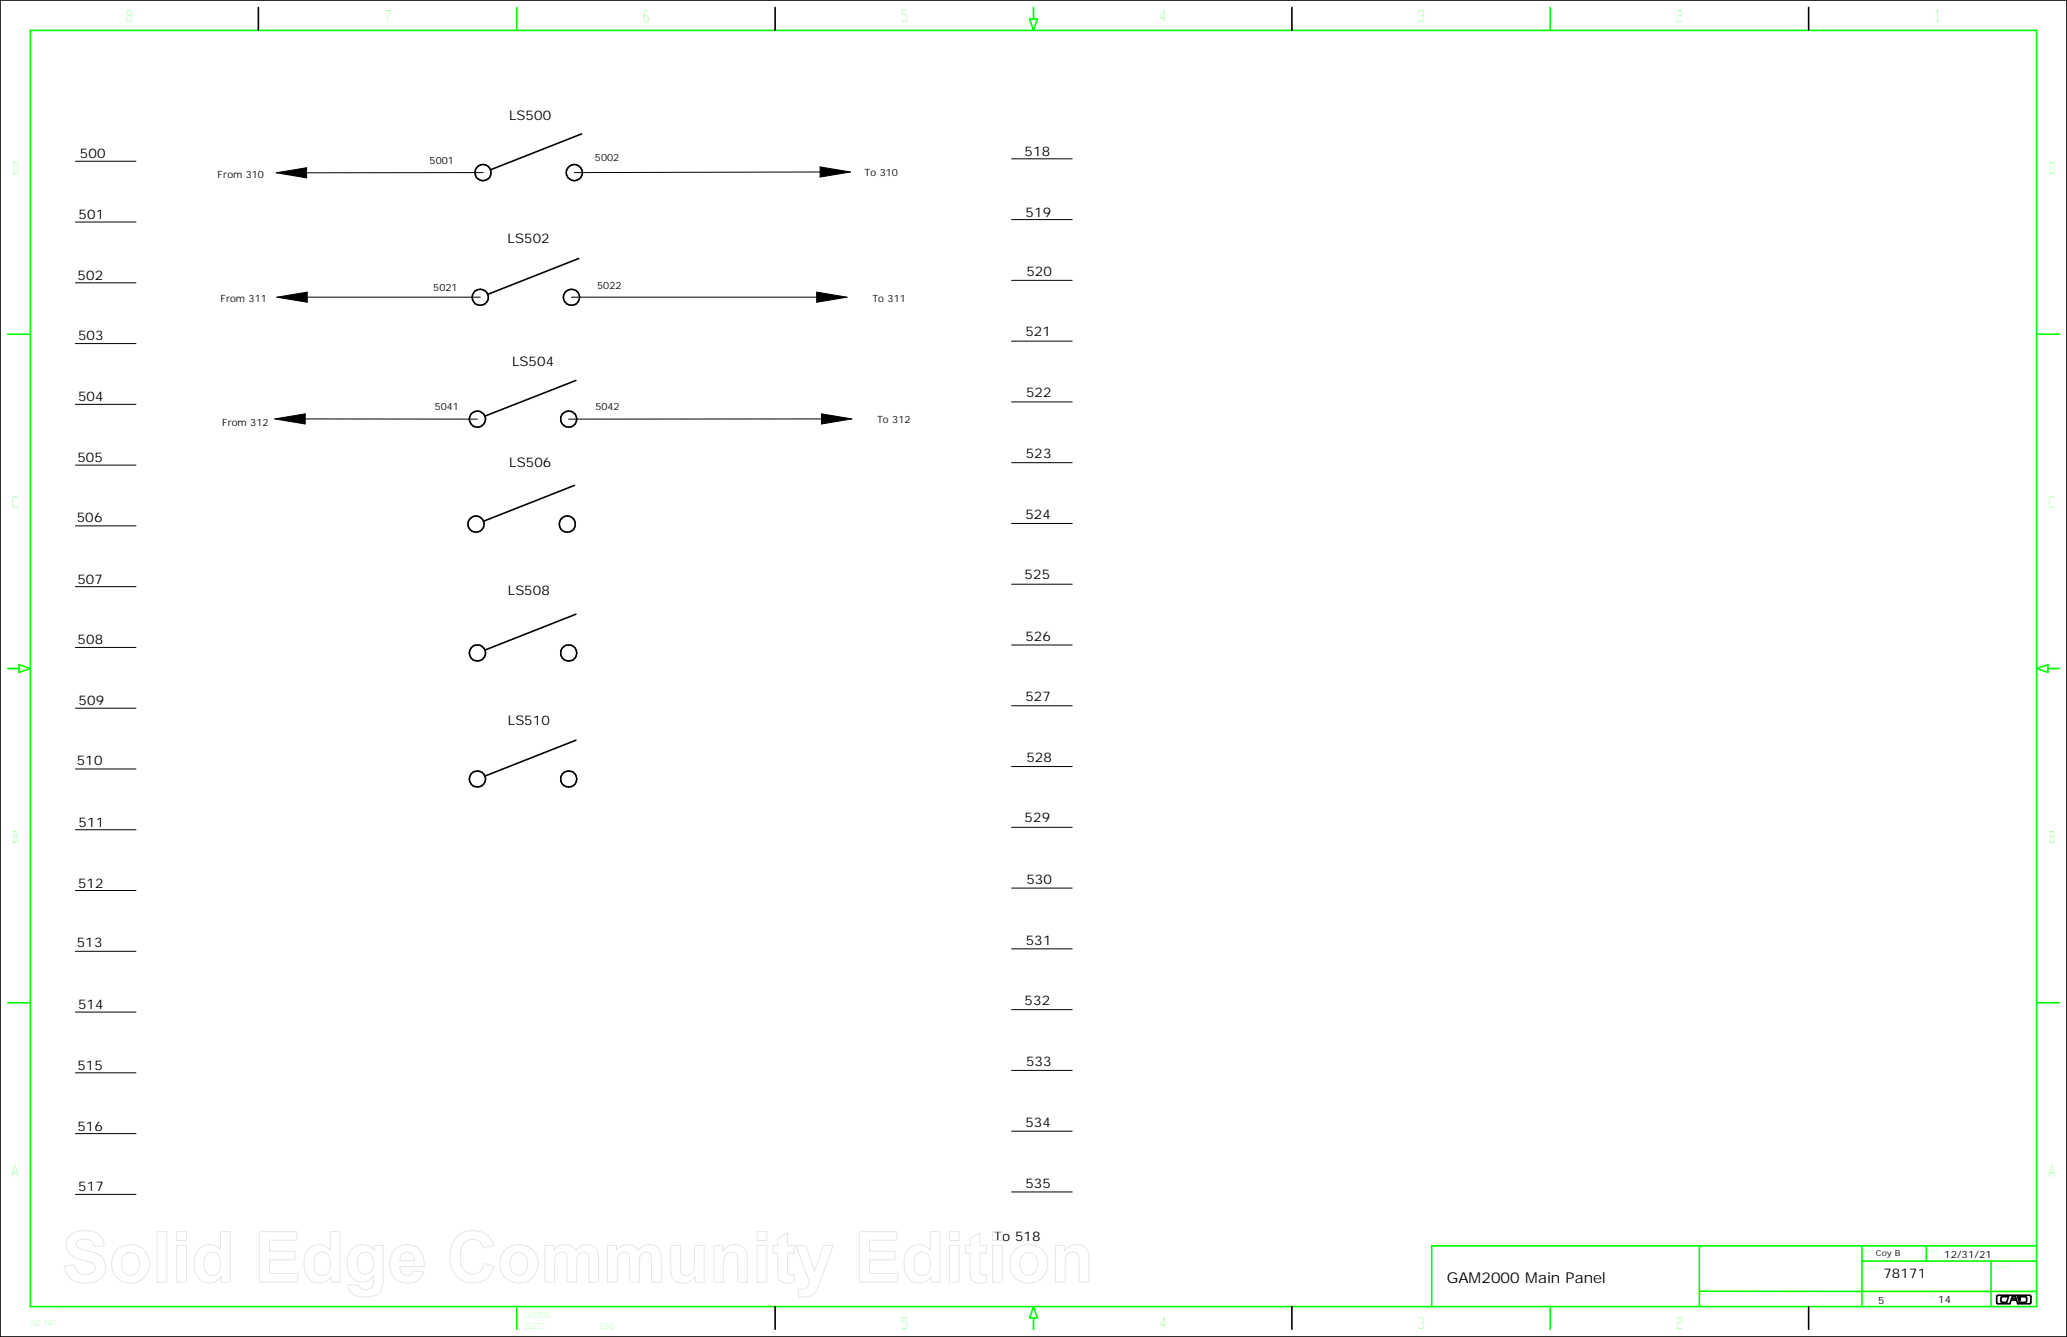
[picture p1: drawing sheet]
<svg xmlns="http://www.w3.org/2000/svg" width="432mm" height="279mm" viewBox="0 0 432 279" stroke-linecap="round" stroke-linejoin="round" font-family="sans-serif">
<g fill="none" stroke="#000" stroke-width=".21">
<path d="M15.7 33.7h12.7M57.7 36.1l6.4-1v2.1zM100.9 36.1h-36.8M171.3 34.9l6.4 1-6.4 1.1zM171.3 35.9l-51.3 .2M211.3 33.2h12.7M15.7 46.4h12.7M15.7 59.1h12.7M211.3 45.9h12.7M211.3 58.6h12.7M15.7 71.8h12.7M57.8 62.1l6.4-1.1v2.2z"/>
<path d="M64.2 62.1h36.1M119.4 62.1h51.2M170.6 61l6.4 1.1-6.4 1.1zM211.3 71.3h12.7M15.7 84.5h12.7M15.7 97.2h12.7M57.4 87.5l6.4-1v2.1zM63.8 87.5l35.9 .1M171.6 86.5l6.4 1-6.4 1.1zM171.6 87.5l-52.8 .1M211.3 84h12.7M211.3 96.7h12.7"/>
<path d="M15.7 109.9h12.7M211.3 109.4h12.7M15.7 135.3h12.7M15.7 122.6h12.7M211.3 134.8h12.7M211.3 122.1h12.7M15.7 148h12.7M211.3 147.5h12.7M15.7 160.7h12.7M15.7 173.4h12.7M211.3 160.2h12.7M211.3 172.9h12.7"/>
<path d="M15.7 186.1h12.7M15.7 198.8h12.7M211.3 185.6h12.7M211.3 198.3h12.7M15.7 211.5h12.7M211.3 211h12.7M15.7 236.9h12.7M15.7 224.2h12.7M211.3 236.4h12.7M211.3 223.7h12.7M15.7 249.6h12.7M211.3 249.1h12.7"/>
</g>
<g fill="none" stroke="#0f0" stroke-width=".34">
<path d="M6.4 6.3h419v266.7h-419.1zM108 1.6v4.7M215.1 4h1.6l-.8 2.4zM215.9 1.6v2.4M323.9 1.6v4.7M1.6 69.8h4.8M425.5 69.8h4.7M1.6 139.7h2.4M4 138.9l2.4 .8-2.4 .8zM425.5 139.7l2.3-.8v1.6zM427.8 139.7h2.4M1.6 209.5h4.8"/>
<path d="M425.5 209.5h4.7M108 273v4.8M215.9 275.4v2.4M215.9 273.1l.8 2.3h-1.6zM323.9 273v4.8M355 260.3v12.7M355 269.8l70.4 .1M389 263.5h36.4M389 260.3v12.7M402.4 260.3v3.2M415.9 263.5v9.5M425.4 260.3h-126.3v12.8"/>
</g>
<g fill="none" stroke="#000" stroke-width=".34">
<path d="M0 0h431.8v279.4h-431.8zM54 1.6v4.7M161.9 1.6v4.7M269.9 1.6v4.7M377.8 1.6v4.7M121.5 28l-19 7.5M120.9 54l-19 7.5M120.3 79.5l-19 7.5M120 101.4l-19 7.5M120.3 128.4l-19 7.4M120.3 154.7l-19 7.5M161.9 273v4.8"/>
<path d="M269.9 273v4.8M377.8 273v4.8M417.2 270.8l2.2-.1-.1 .3-1.2 .1-.1 .8 .3 .3h.9l.5-1.5h1.7l.5 1.5h1.2l.3-.3-.1-.8-1.3-.1v.7l-.3-1h2.3l.3 .3v1.2l-.3 .3h-2.5l-.2-.8h-1.2l-.2 .8h-2.5l-.3-.3zM420.4 271h.6l.2 .4h-1z"/>
<circle cx="100.9" cy="36.1" r="1.68"/>
<circle cx="120" cy="36.1" r="1.68"/>
<circle cx="100.3" cy="62.1" r="1.7"/>
<circle cx="119.4" cy="62.1" r="1.68"/>
<circle cx="99.7" cy="87.6" r="1.69"/>
<circle cx="118.8" cy="87.6" r="1.68"/>
<circle cx="99.5" cy="109.5" r="1.68"/>
<circle cx="118.5" cy="109.5" r="1.68"/>
<circle cx="99.7" cy="136.4" r="1.69"/>
<circle cx="118.8" cy="136.4" r="1.68"/>
<circle cx="99.7" cy="162.8" r="1.69"/>
<circle cx="118.8" cy="162.8" r="1.68"/>
</g>
<path d="M57.7 36.1l6.4-1v2.1zM171.3 34.9l6.4 1-6.4 1.1zM57.8 62.1l6.4-1.1v2.2zM170.6 61l6.4 1.1-6.4 1.1zM57.4 87.5l6.4-1v2.1zM171.6 86.5l6.4 1-6.4 1.1z" fill="#000"/>
<g fill="none" stroke="#e6e6e6" stroke-width=".21">
<path d="M14.7 258.1a5.4 5.4 0 0 1 6-.1 3.3 3.3 0 0 1 1.1 2.4l-2.2 .1a1.64 1.64 0 0 0-1.9-1.5h-.9a.93 .93 0 0 0-.9 .9 .93 .93 0 0 0 .8 1l.9 .3a7.2 7.2 0 0 1 3.8 1.7 3.3 3.3 0 0 1 .3 3.4 3.3 3.3 0 0 1-2.9 1.8 4.5 4.5 0 0 1-4.9-2l-.4-1.6 2-.2a2.38 2.38 0 0 0 1.9 2 2.38 2.38 0 0 0 2.5-1.1 1.27 1.27 0 0 0-1.2-1.5 10.7 10.7 0 0 1-3.9-1.4 2.8 2.8 0 0 1-.1-4.2zM32.8 257.4h2v10.5h-2zM36.9 257.4h2v1.8h-2zM54.2 257.4h7.8v1.8h-5.7v2.3h5.3v1.8h-5.3v2.8h5.9v1.8h-8zM95.3 258.6a4.7 4.7 0 0 1 7.5 .7l.3 1-2.1 .5a2.42 2.42 0 0 0-2.6-1.8 2.42 2.42 0 0 0-2.1 2.4 5 5 0 0 0 .9 4.3 2.42 2.42 0 0 0 4-1.7l2 .7a4.6 4.6 0 0 1-4.2 3.4 4.6 4.6 0 0 1-4.6-2.9 7 7 0 0 1 .9-6.6zM158.2 257.4h2v1.8h-2zM162.5 258.8l2-1.2v2.7h1.4v1.6h-1.4v3.5a.72 .72 0 0 0 .1 .9 .72 .72 0 0 0 .9 0l.4-.1 .1 1.6a2.51 2.51 0 0 1-3.3-.6l-.2-.8v-4.5h-1v-1.6h1zM179.5 257.4h7.9v1.8h-5.7v2.3h5.3v1.8h-5.3v2.8h5.9v1.8h-8.1zM198.3 257.4h2.1v1.8h-2.1zM202.6 258.8l2.1-1.2v2.7h1.4v1.6h-1.4v3.5a.72 .72 0 0 0 .1 .9 .72 .72 0 0 0 .9 0l.3-.1 .2 1.6a2.51 2.51 0 0 1-3.3-.6l-.2-.8-.1-4.5h-.9v-1.6h.9zM207.3 257.4h2.1v1.8h-2.1zM24.5 261a4 4 0 0 1 6 .7 4 4 0 0 1-1.2 5.8 4 4 0 0 1-5.7-1.6 4.5 4.5 0 0 1 .9-4.9z"/>
<path d="M25.9 262.3a1.9 1.9 0 0 1 2.3-.3 1.9 1.9 0 0 1 .9 2.1 1.91 1.91 0 0 1-.9 2.1 1.91 1.91 0 0 1-2.3-.3 3.3 3.3 0 0 1 0-3.6zM36.9 260.3h2v7.6h-2zM41.4 261.1a3.1 3.1 0 0 1 4.7 .1v-3.8h2v10.5h-1.9v-1.1a3 3 0 0 1-3.3 1.2 3 3 0 0 1-2.2-2.7 5.1 5.1 0 0 1 .7-4.2zM43.1 262.2a1.73 1.73 0 0 1 2-.4 1.73 1.73 0 0 1 1 1.9 2.43 2.43 0 0 1-1.4 2.8 1.82 1.82 0 0 1-2.1-2.1l.1-1.3zM64.4 261.1a3.1 3.1 0 0 1 4.6 .1v-3.8h2v10.5h-1.8v-1.1a3 3 0 0 1-3.4 1.2 3 3 0 0 1-2.2-2.7 5.1 5.1 0 0 1 .8-4.2zM66 262.2a1.73 1.73 0 0 1 2.1-.4 1.73 1.73 0 0 1 .9 1.9 2.43 2.43 0 0 1-1.3 2.8 1.82 1.82 0 0 1-2.1-2.1v-1.3zM73.4 261.1a3 3 0 0 1 4.7 .2v-1h2v6.8a3.6 3.6 0 0 1-1.4 3.5 5.9 5.9 0 0 1-5.1-.2l-.7-1-.1-1 2.3 .3a1.13 1.13 0 0 0 1.6 .8 1.34 1.34 0 0 0 1.3-1.7v-1.2a3 3 0 0 1-3.5 1.1 3 3 0 0 1-2-3.1v-1.2l.2-1zM75.1 262.2a1.73 1.73 0 0 1 1.9-.4 1.73 1.73 0 0 1 1 1.7 2.09 2.09 0 0 1-2.1 2.7 2.03 2.03 0 0 1-1.3-2.3l.1-1.1zM82.4 261.2a3.6 3.6 0 0 1 4.1-.8 3.6 3.6 0 0 1 2.1 3.5v.8h-5.1a1.54 1.54 0 0 0 1.1 1.8 1.54 1.54 0 0 0 1.9-1l2 .4a3.7 3.7 0 0 1-3.5 2.3 3.7 3.7 0 0 1-3.4-2.6 5.2 5.2 0 0 1 .8-4.4zM84 262.1a1.56 1.56 0 0 1 1.8-.3 1.56 1.56 0 0 1 .9 1.6h-3.2l.1-.7zM105.7 261a4 4 0 0 1 5.9 .7 4 4 0 0 1-1.1 5.8 4 4 0 0 1-5.7-1.6 4.5 4.5 0 0 1 .9-4.9zM107.1 262.3a1.9 1.9 0 0 1 2.2-.3 1.9 1.9 0 0 1 1 2.1 1.91 1.91 0 0 1-1 2.1 1.91 1.91 0 0 1-2.2-.3 3.3 3.3 0 0 1 0-3.6z"/>
<path d="M113.8 260.3h1.9v1a2.7 2.7 0 0 1 4.5 0 2.6 2.6 0 0 1 3.1-1.1 2.6 2.6 0 0 1 1.8 2.8v4.9h-2.1v-4.9a1.23 1.23 0 0 0-1.2-1.4 1.23 1.23 0 0 0-1.2 1.4l-.1 4.9h-2.1v-4.2a1.82 1.82 0 0 0-.6-2 1.59 1.59 0 0 0-1.9 2v4.2h-2.1zM126.9 260.3h1.9v1a2.7 2.7 0 0 1 4.5 0 2.6 2.6 0 0 1 3.1-1.1 2.6 2.6 0 0 1 1.7 2.8v4.9h-2v-4.9a1.23 1.23 0 0 0-1.2-1.4 1.23 1.23 0 0 0-1.3 1.4v4.9h-2.1v-4.2a1.82 1.82 0 0 0-.6-2 1.59 1.59 0 0 0-1.9 2l-.1 4.2h-2zM140.1 260.3h2.1v4.1a1.79 1.79 0 0 0 .7 2.1 1.65 1.65 0 0 0 2.1-1.9l.1-4.3h2v7.6h-1.9v-1.1a2.88 2.88 0 0 1-4.8 0l-.3-1.2zM149.1 260.3h1.9v1.1a2.88 2.88 0 0 1 4.9 .1l.2 1.2v5.2h-2v-3.9a2.08 2.08 0 0 0-.8-2.3 1.63 1.63 0 0 0-2.1 1.9v4.3h-2.1zM158.2 260.3h2v7.6h-2zM166.2 260.3h2.2l1.8 5.4 1.8-5.4h2.1l-3.2 8.7a2.98 2.98 0 0 1-4 1.9l-.1-1.6a1.65 1.65 0 0 0 2.3-1.3zM189.7 261.1a3.1 3.1 0 0 1 4.7 .1v-3.8h2v10.5h-1.9v-1.1a3 3 0 0 1-3.3 1.2 3 3 0 0 1-2.3-2.7 5.1 5.1 0 0 1 .8-4.2zM191.4 262.2a1.73 1.73 0 0 1 2-.4 1.73 1.73 0 0 1 1 1.9 2.43 2.43 0 0 1-1.4 2.8 1.82 1.82 0 0 1-2.1-2.1l.1-1.3zM198.3 260.3h2.1v7.6h-2.1zM207.3 260.3h2.1v7.6h-2.1zM212.2 261a4 4 0 0 1 5.9 .7 4 4 0 0 1-1.1 5.8 4 4 0 0 1-5.7-1.6 4.5 4.5 0 0 1 .9-4.9zM213.6 262.3a1.9 1.9 0 0 1 2.2-.3 1.9 1.9 0 0 1 1 2.1 1.91 1.91 0 0 1-.9 2.1 1.91 1.91 0 0 1-2.3-.3 3.3 3.3 0 0 1 0-3.6z"/>
<path d="M220.5 260.3h1.8v1.1a2.88 2.88 0 0 1 4.9 .1l.2 1.2 .1 5.2h-2.1v-3.9a2.08 2.08 0 0 0-.7-2.3 1.63 1.63 0 0 0-2.2 1.9v4.3h-2z"/>
</g>
<g font-size="3.5" fill="#0f0">
<text x="26.2" y="4.6">8</text>
<text x="80.2" y="4.6">7</text>
<text x="134.2" y="4.6">6</text>
<text x="188.2" y="4.6">5</text>
<text x="242.1" y="4.6">4</text>
<text x="296.1" y="4.6">3</text>
<text x="350.1" y="4.6">2</text>
<text x="404.3" y="4.6">1</text>
<text x="2.4" y="36.4">D</text>
<text x="427.9" y="36.4">D</text>
<text x="2.4" y="106.2">C</text>
<text x="427.9" y="106.2">C</text>
<text x="2.4" y="176.1">B</text>
<text x="427.9" y="176.1">B</text>
<text x="2.4" y="245.9">A</text>
<text x="427.9" y="245.9">A</text>
<text x="188.2" y="277.7">5</text>
<text x="242.1" y="277.7">4</text>
<text x="296.1" y="277.7">3</text>
<text x="350.1" y="277.7">2</text>
</g>
<text font-size="3.1" x="302.2" y="268.1">GAM2000 Main Panel</text>
<g font-size="2.8">
<text x="106.3" y="25.1">LS500</text>
<text x="16.7" y="33">500</text>
<text x="214" y="32.5">518</text>
<text x="16.4" y="45.8">501</text>
<text x="214.2" y="45.4">519</text>
<text x="106" y="50.8">LS502</text>
<text x="16.2" y="58.4">502</text>
<text x="214.4" y="57.7">520</text>
<text x="16.3" y="71.1">503</text>
<text x="214.2" y="70.3">521</text>
<text x="107" y="76.5">LS504</text>
<text x="16.3" y="83.9">504</text>
<text x="214.3" y="83">522</text>
<text x="214.3" y="95.8">523</text>
<text x="16.2" y="96.6">505</text>
<text x="106.4" y="97.5">LS506</text>
<text x="16" y="109.1">506</text>
<text x="214.2" y="108.5">524</text>
<text x="16.2" y="122">507</text>
<text x="106.1" y="124.2">LS508</text>
<text x="214" y="121">525</text>
<text x="16.2" y="134.6">508</text>
<text x="214.2" y="133.9">526</text>
<text x="16.4" y="147.3">509</text>
<text x="214.2" y="146.5">527</text>
<text x="106.1" y="151.5">LS510</text>
<text x="16" y="159.9">510</text>
<text x="214.4" y="159.2">528</text>
<text x="16.4" y="172.8">511</text>
<text x="214" y="171.8">529</text>
<text x="16.3" y="185.5">512</text>
<text x="214.4" y="184.7">530</text>
<text x="16" y="198">513</text>
<text x="214.3" y="197.4">531</text>
<text x="214" y="209.9">532</text>
<text x="16.3" y="210.9">514</text>
<text x="16.2" y="223.7">515</text>
<text x="214.3" y="222.8">533</text>
<text x="16.2" y="236.3">516</text>
<text x="214.2" y="235.6">534</text>
<text x="16.3" y="248.8">517</text>
<text x="214.2" y="248.2">535</text>
<text x="207.6" y="259.4">To 518</text>
<text x="393.4" y="267.1">78171</text>
</g>
<g font-size="2.1">
<text x="89.7" y="34.2">5001</text>
<text x="124.3" y="33.6">5002</text>
<text x="45.5" y="37.3">From 310</text>
<text x="180.6" y="36.7">To 310</text>
<text x="46.1" y="63.1">From 311</text>
<text x="90.5" y="60.7">5021</text>
<text x="124.8" y="60.4">5022</text>
<text x="182.2" y="63.1">To 311</text>
<text x="46.4" y="88.9">From 312</text>
<text x="90.8" y="85.7">5041</text>
<text x="124.4" y="85.7">5042</text>
<text x="183.2" y="88.4">To 312</text>
<text x="406.1" y="262.8">12/31/21</text>
<text x="392.3" y="272.4">5</text>
<text x="404.9" y="272.3">14</text>
</g>
<text font-size="1.7" x="391.9" y="262.5">Coy B</text>
<g font-size="1.6" fill="#0f0">
<text x="109.6" y="275.4">LAYERING</text>
<text x="6.3" y="277">CAD PART</text>
<text x="109.6" y="277.8">SELECT:</text>
<text x="125.4" y="277.8">ECHO:</text>
</g>
<g font-size="1.1" fill="#0f0">
<text x="416.7" y="265.1">DWG REV</text>
<text x="355.2" y="271.1">CUST</text>
</g>
</svg>
